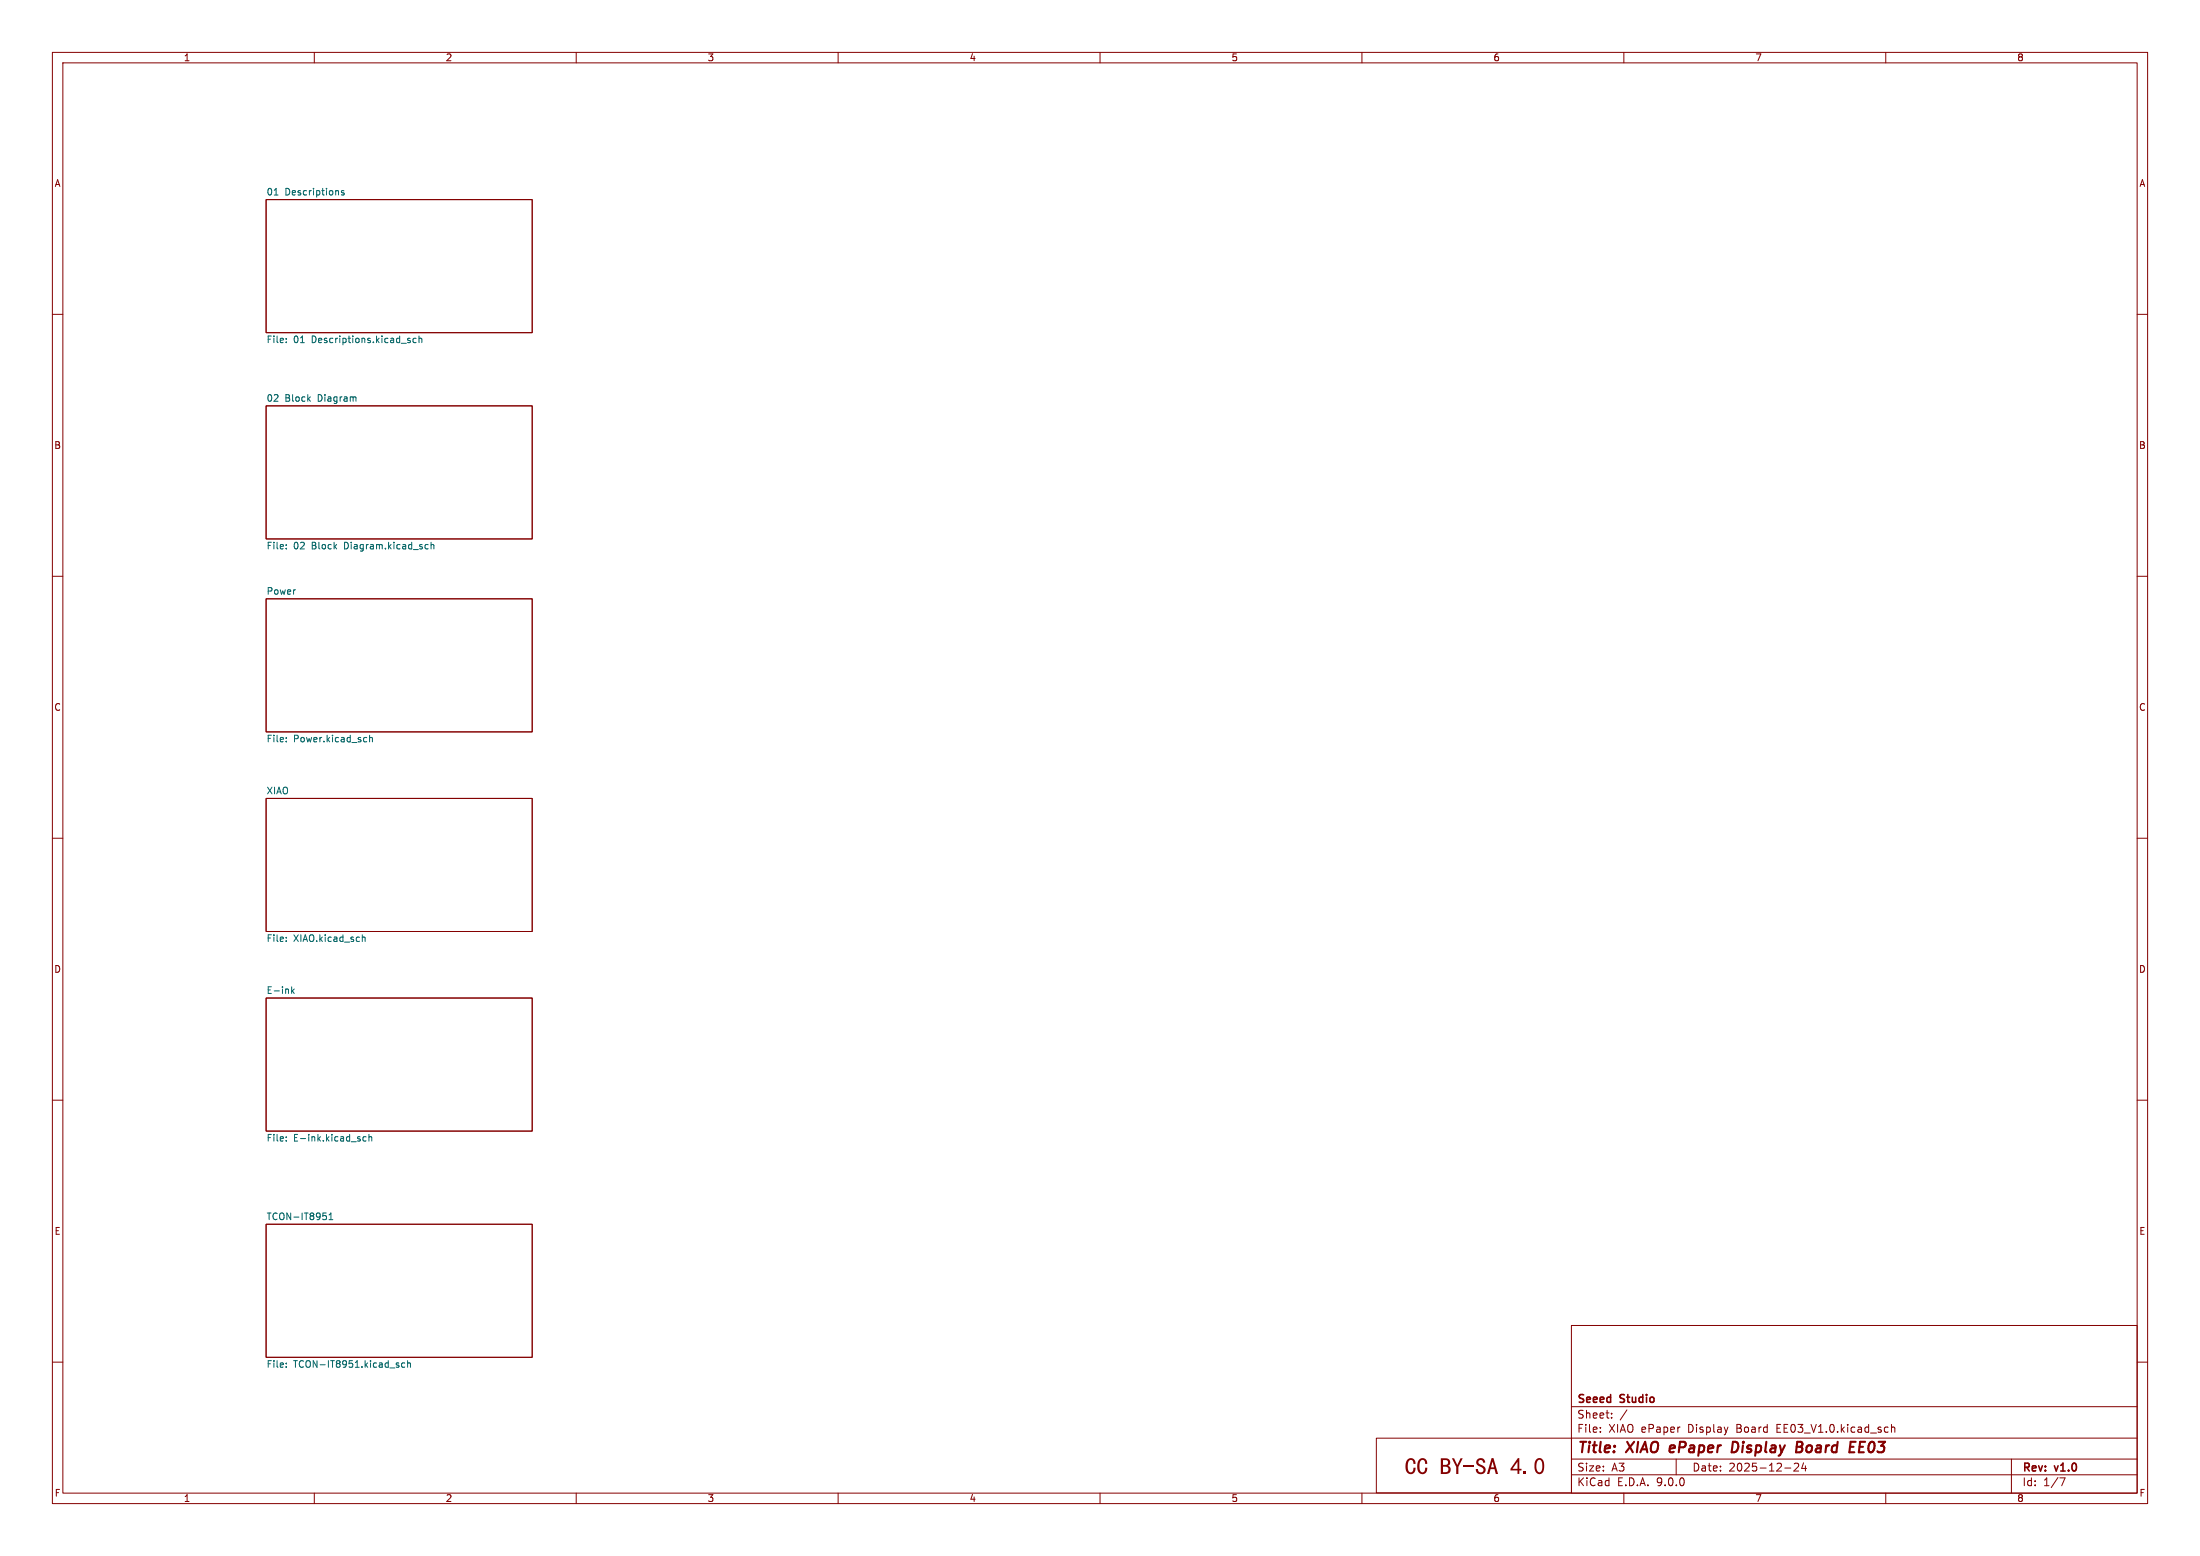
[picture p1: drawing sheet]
<svg xmlns="http://www.w3.org/2000/svg" width="420mm" height="297mm" viewBox="0 0 420 297" stroke-linecap="round" stroke-linejoin="round" font-family="sans-serif">
<g fill="none" stroke="#840000" stroke-width=".19">
<path d="M10 10h400v277h-400zM12 12h396v273h-396zM60 10v2M110 10v2M160 10v2M210 10v2M260 10v2M310 10v2M360 10v2M50.8 38.1h50.8v25.4h-50.8zM10 60h2M50.8 77.5h50.8v25.4h-50.8z"/>
<path d="M408 60h2M10 110h2M50.8 114.3h50.8v25.4h-50.8zM408 110h2M10 160h2M50.8 152.4h50.8v25.4h-50.8zM408 160h2M50.8 190.5h50.8v25.4h-50.8zM10 210h2M408 210h2M50.8 233.7h50.8v25.4h-50.8zM300 253h108v32h-108z"/>
<path d="M10 260h2M262.7 274.5h37.3v10.5h-37.3zM300 278.5h108M300 274.5h108M300 268.5h108M305.5 273.2v.2M305.5 272.5v.1M307.7 270.5v.2M307.7 269.8v.1M310.6 269.1l-1.3 1.9M320 278.5v3M343.3 279.4v.5l-.9 .9h1"/>
<path d="M344.3 279.2l-.4 1.1h1M344.7 279.8v1M361.1 271.9v1.5M361.1 272.5l.2-.1 .4 .1v.9M384 278.5v6.5M408 260h2M60 285v2M110 285v2M160 285v2M210 285v2M260 285v2M300 281.5h108"/>
<path d="M310 285v2M340.7 280.2h1.2M360 285v2M393.2 282.1h1l-.6 1.5"/>
</g>
<path d="M318.9 276l-.2 .9 .3 .3M319.7 276.3l-.9 .2M331.6 275.3l-.8-.1-.2 2h.4l.6-.3M343 276.2h.7M343.1 275.2l.9 .1a.51 .51 0 0 1 .1 .5 .51 .51 0 0 1-.4 .4M343.7 276.2l.2 .1a.58 .58 0 0 1-.3 .9h-.7M355 276.2h.7M356.1 275.2h-1l-.2 2h.9" fill="none" stroke="#840000" stroke-width=".4"/>
<g fill="none" stroke="#006464" stroke-width=".19">
<path d="M52.4 37.2h.7M65.7 36.4h-.3l-.2 .2v.1l.5 .2v.3h-.5M54.6 65.3v.1M54.6 64.6v.1M67.9 75.8l.1 .8M78.2 65l.2 .2-.2 .2M78.2 64.6h.1M79.4 64.6h-.3l-.3 .2 .2 .5h.4M80 64.7l.2-.1h.3v.8M80 64.1v1.3M54.6 104v.1M54.6 104.7v.1"/>
<path d="M81.4 103.9l.3 .1M81.7 104.7l-.3 .1M82.3 104.1l.2-.2 .3 .1v.8M82.3 103.5v1.3M54.6 140.8v.1M54.6 141.5v.1M69.9 140.8h.1M70 141.5l-.1 .1M70.6 140.3v1.3M70.6 140.9l.1-.1h.3l.1 .8M54.6 178.9v.1M54.6 179.6v.1"/>
<path d="M69.2 178.4v1.3M69.2 179l.1-.1h.3l.1 .8M55.7 188.4v1.2M55.8 189.1l.4 .5M56.2 188.8l-.5 .5M54.6 217v.1M54.6 217.7v.1M69.9 217h-.4l-.2 .2 .1 .5h.5M70.4 217.1l.2-.1h.3l.1 .8M70.4 216.5v1.3M61.7 231.5h.6M62.1 232l.2 .3v.3l-.2 .2"/>
<path d="M62.8 232.8h.7M62.8 231.9l.4-.4v1.3M77.8 259.7v1.3M54.6 260.2v.1M54.6 260.9v.1M75.8 260.6h.3l.1 .2-.4 .2M75.8 260.1l.3 .1M77.3 260.2l-.4-.1-.2 .3 .1 .5h.5M77.8 260.3l.2-.2 .3 .1 .1 .8"/>
</g>
<text font-size="4.5" fill="#840000" x="268.2" y="282.4">CCBY-SA4.0</text>
<g font-size="2.8" fill="#840000">
<text x="301" y="277.9">Title:</text>
<text x="310.6" y="277.9">XIAO</text>
<text x="319.6" y="277.9">ePaper</text>
<text x="332.2" y="277.9">Display</text>
<text x="345.3" y="277.9">Board</text>
<text x="356.3" y="277.9">EE03</text>
</g>
<g font-size="2.1" fill="#840000">
<text x="301" y="268.2">Seeed</text>
<text x="309.4" y="268.2">Studio</text>
<text x="301" y="273.7">File:</text>
<text x="301" y="271">Sheet:</text>
<text x="307.1" y="273.7">XIAO ePaper</text>
<text x="322.4" y="273.7">Display</text>
<text x="331.8" y="273.7">Board</text>
<text x="339.6" y="273.7">EE03_V1.0.kicad_sch</text>
<text x="301" y="281.1">Size:</text>
<text x="307.6" y="281.1">A3</text>
<text x="323" y="281.1">Date:</text>
<text x="330" y="281.1">2025-12-24</text>
<text x="386" y="281.3">Rev:</text>
<text x="392.4" y="281.3">v1.0</text>
<text x="301" y="283.9">KiCad</text>
<text x="308.7" y="283.9">E.D.A.</text>
<text x="316.3" y="283.9">9.0.0</text>
<text x="386" y="283.9">Id:</text>
<text x="390.1" y="283.9">1/7</text>
</g>
<g font-size="1.8" fill="#840000">
<text x="35" y="11.9">1</text>
<text x="85" y="11.9">2</text>
<text x="135" y="11.9">3</text>
<text x="185" y="11.9">4</text>
<text x="235" y="11.9">5</text>
<text x="285" y="11.9">6</text>
<text x="335" y="11.9">7</text>
<text x="385" y="11.9">8</text>
<text x="10.3" y="35.9">A</text>
<text x="408.3" y="35.9">A</text>
<text x="10.3" y="85.9">B</text>
<text x="408.2" y="85.9">B</text>
<text x="10.3" y="135.9">C</text>
<text x="408.2" y="135.9">C</text>
<text x="10.3" y="185.9">D</text>
<text x="408.2" y="185.9">D</text>
<text x="10.3" y="235.9">E</text>
<text x="408.3" y="235.9">E</text>
<text x="10.3" y="285.9">F</text>
<text x="35" y="286.9">1</text>
<text x="85" y="286.9">2</text>
<text x="135" y="286.9">3</text>
<text x="185" y="286.9">4</text>
<text x="235" y="286.9">5</text>
<text x="285" y="286.9">6</text>
<text x="335" y="286.9">7</text>
<text x="385" y="286.9">8</text>
<text x="408.3" y="285.9">F</text>
</g>
<g font-size="1.8" fill="#006464">
<text x="50.8" y="37.4">01</text>
<text x="54.4" y="37.4">Descriptions</text>
<text x="50.8" y="65.8">File:</text>
<text x="56" y="65.8">01</text>
<text x="59.6" y="65.8">Descriptions.kicad_sch</text>
<text x="50.8" y="76.8">02</text>
<text x="54.4" y="76.8">Block</text>
<text x="60.8" y="76.8">Diagram</text>
<text x="50.8" y="105.2">File:</text>
<text x="56" y="105.2">02</text>
<text x="59.6" y="105.2">Block</text>
<text x="66" y="105.2">Diagram.kicad_sch</text>
<text x="50.8" y="113.6">Power</text>
<text x="50.8" y="142">File:</text>
<text x="56" y="142">Power.kicad_sch</text>
<text x="50.8" y="151.7">XIAO</text>
<text x="50.8" y="180.1">File:</text>
<text x="56" y="180.1">XIAO.kicad_sch</text>
<text x="50.8" y="189.8">E-ink</text>
<text x="50.8" y="218.2">File:</text>
<text x="56" y="218.2">E-ink.kicad_sch</text>
<text x="50.8" y="233">TCON-IT8951</text>
<text x="50.8" y="261.4">File:</text>
<text x="56" y="261.4">TCON-IT8951.kicad_sch</text>
</g>
</svg>
